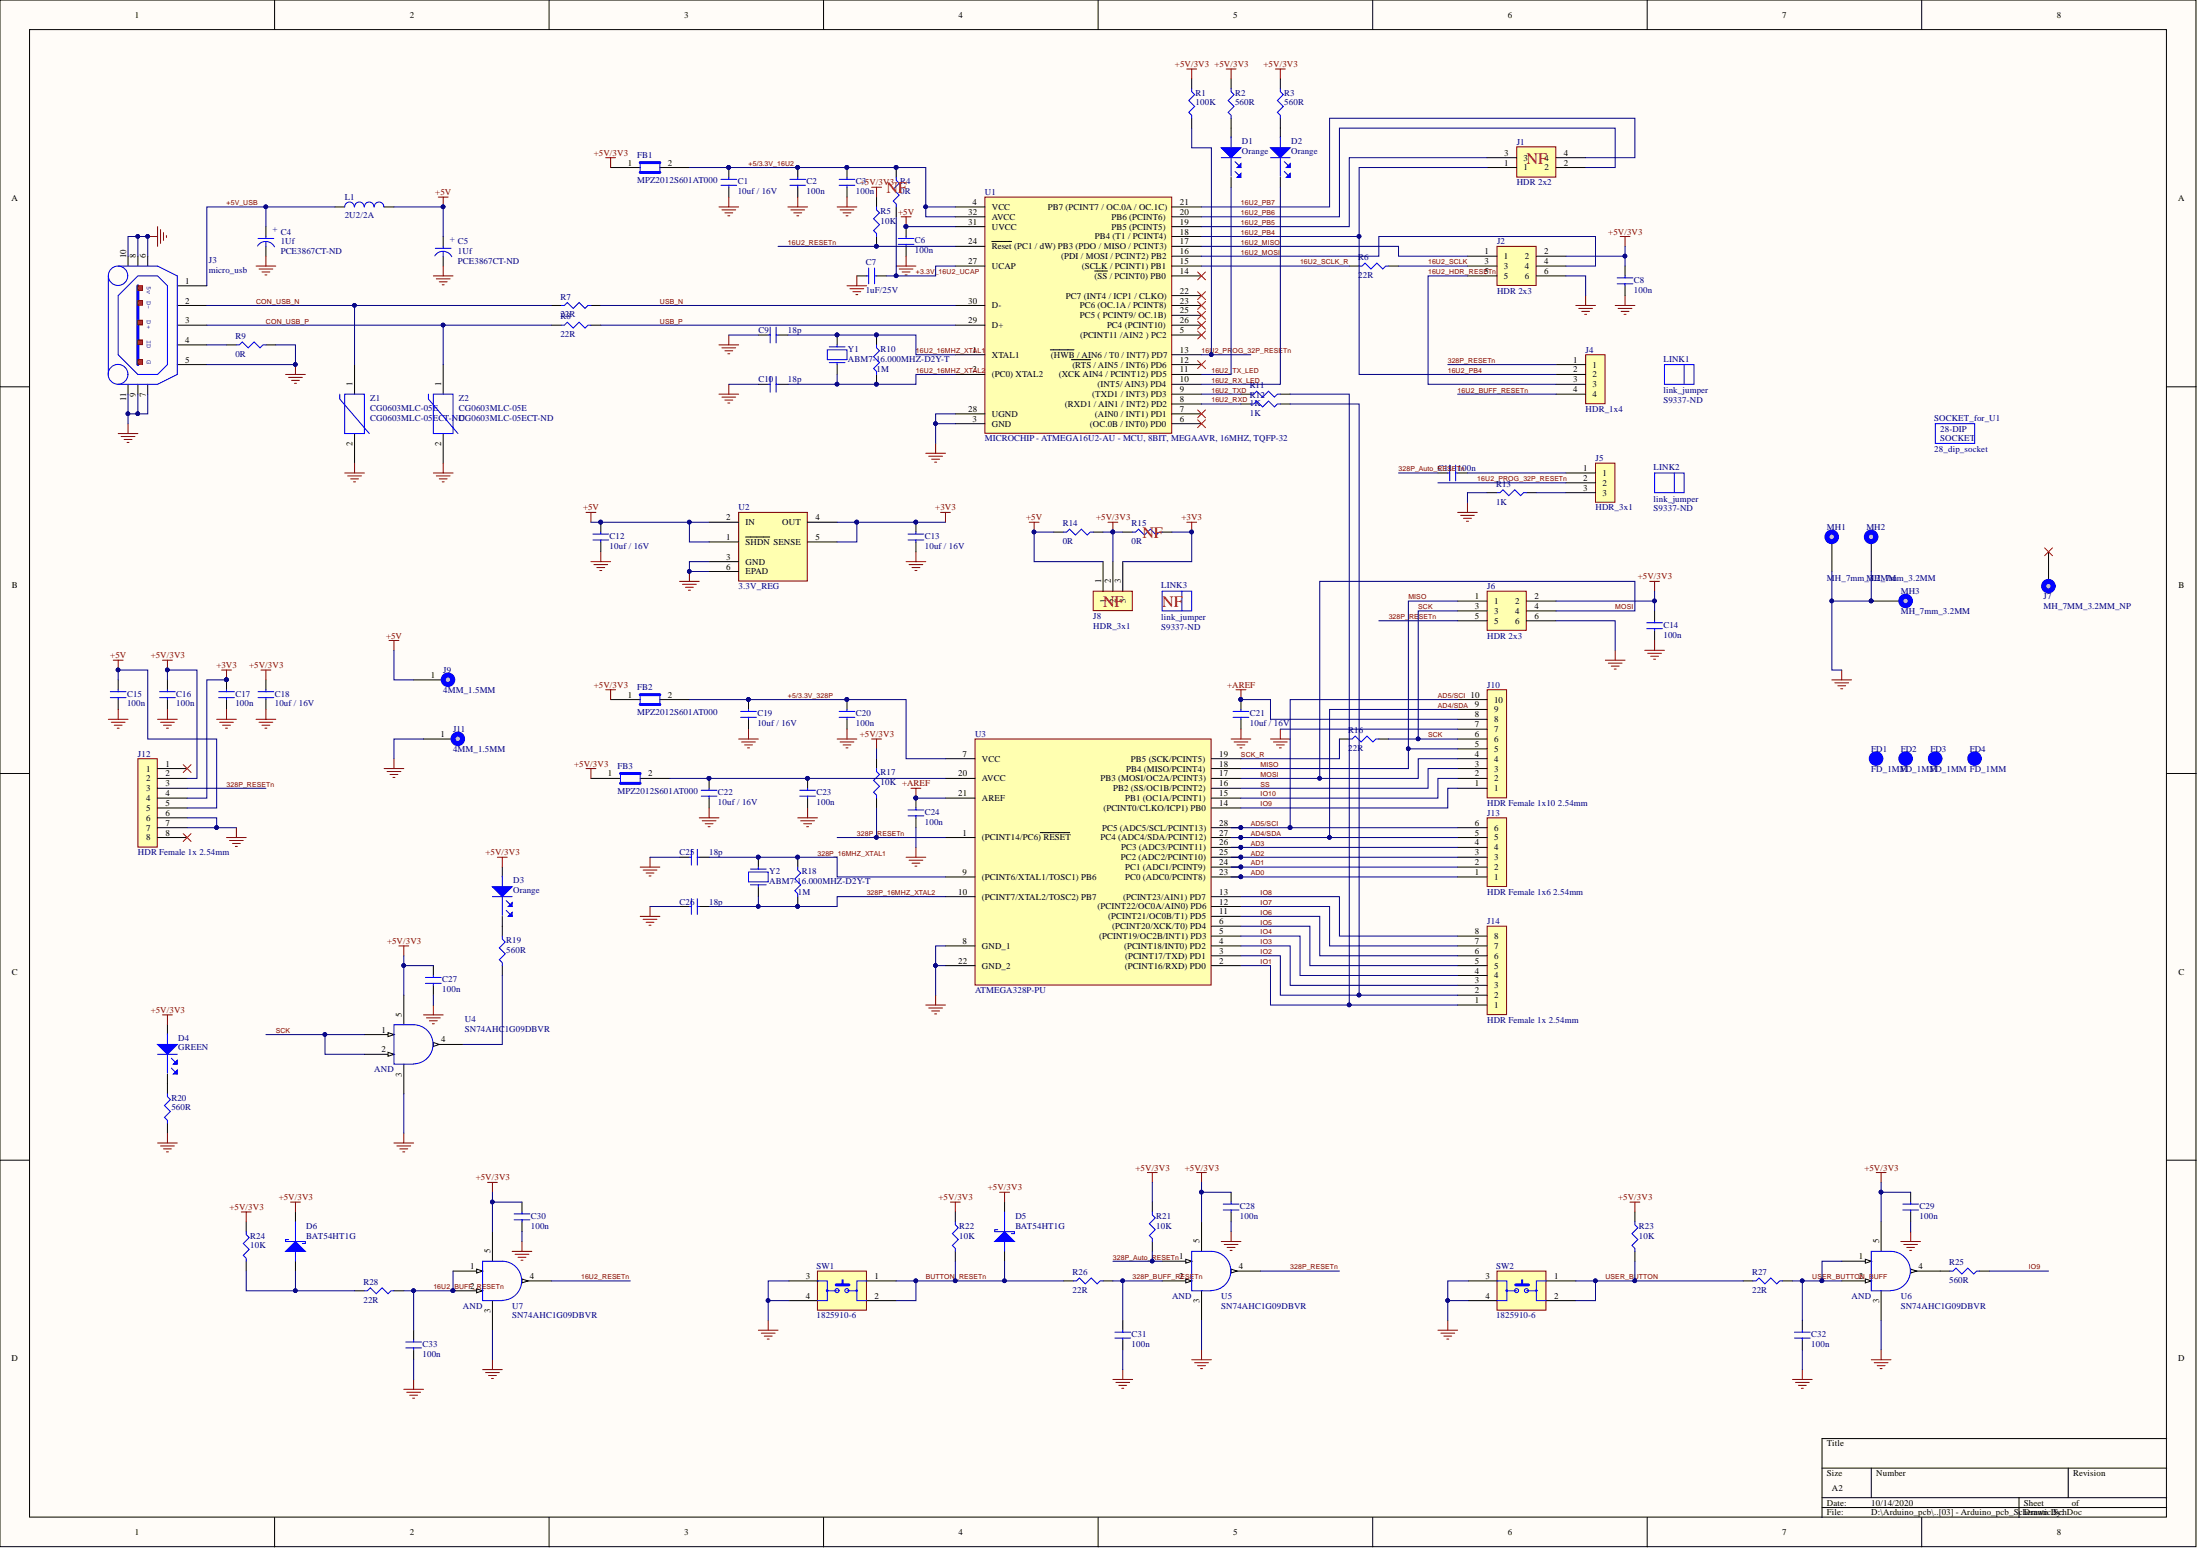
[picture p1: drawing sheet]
# Altium project Arduino_pcb.PrjPcb
NotFitted: NF
4 sheets, 112 parts. Net scope: global (net labels, ports and power ports of the same name join across sheets).
Board file: Arduino_pcb_PCB.PcbDoc
Sheets:
  [01] - COVER PAGE.SchDoc
  [02] - BLOCK DIAGRAM.SchDoc
  [03] - Arduino_pcb_Schematic.SchDoc
  [04] - REVISION HISTORY.SchDoc

## Sheet [01] - COVER PAGE.SchDoc
size A3; DocumentNumber: 1; SheetNumber: 1; SheetTotal: 4

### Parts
(Parts that share a designator on the sheet are numbered #1, #2 ... from top to bottom, then left to right.)
*#1  SDTitleBlock  (value not drawn)  (graphical)

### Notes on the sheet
- Variant:
- RELEASED DD-MMM-YYYY
- Page
- Index
- 1
- COVER PAGE
- 11
- ............................................
- 21
- 31
- 2
- 3
- BLOCK DIAGRAM
- 28PINS SCHEMATIC
- 12
- 13
- 22
- 23
- 32
- 33
- 4
- 5
- REVISION HISTORY
- 14
- 15
- 24
- 25
- 34
- 35
- 6
- 16
- 26
- 36
- 7
- 8
- 17
- 18
- 27
- 28
- 37
- 38
- 9
- 10
- 19
- 20
- 29
- 30
- 39
- 40
- DESIGN NOTE:
  Example text for debug notes.
- DESIGN CONSIDERATIONS
- DESIGN NOTE:
  Example text for informational
  design notes.
- DESIGN NOTE:
  Example text for critical
  design notes.
- http://www.fedevel.com/academy
- Checked by
- DESIGN NOTE:
  Example text for cautionary
  design notes.
- LAYOUT NOTE:
  Example text for critical
  layout guidelines.
- Designed by www.fedevel.com

## Sheet [02] - BLOCK DIAGRAM.SchDoc
size A3; DocumentNumber: 2; SheetNumber: 2; SheetTotal: 4; PageSetup: Record=PageOptions¦CenterHorizontal=True¦CenterVertical=True¦PrintScale=0.52¦XCorrection=1.00¦YCorrection=1.00¦PrintKind=1¦BorderSize=5000000¦LeftOffset=0¦BottomOffset=0¦Orientation=2¦PaperLength=1000¦PaperWidth=1000¦Scale=100¦PaperSource=4¦PrintQuality=600¦MediaType=1¦DitherType=10¦PrintScaleMode=1¦PaperKind=A4¦PaperIndex=9

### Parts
(Parts that share a designator on the sheet are numbered #1, #2 ... from top to bottom, then left to right.)
*#2  SDTitleBlock  (value not drawn)  (graphical)

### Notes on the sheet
- +5V
- (Block Diagram)
- RESET BUTTON
- USER BUTTON
- +5V/3V3
- IO voltage selection
- IO8
- USER LED
- (YELLOW)
- 5V to 3V3
- (Regulator)
- +3V3
- 328P RESET
- HEADER
- (ICSP)
- POWER LED
- (GREEN)
- Programmer mode
- PB4
- 16U2 RESET
- MISO
- SCK
- (MISC)
- 16U2 ISP
- SS
- IO9
- MOSI
- (ICSP1)
- AD5 / SCL
- AD4 / SDA
- ATMEGA328P
- MICROCONTROLLER
- AD3
- AD2
- (Analog inputs)
- PB5
- RESET
- dWire Debug support
- AD1
- AD0
- (Optional)
- PB6
- PB7
- IO7
- 328P AutoReset
- IO6
- IO5
- IO4
- Micro USB
- USB
- ATMEGA16U2
- HWB
- 16U2 DFU
- IO3
- IO2
- (Digital input/output pins)
- Programming mode
- RX
- TX
- IO1
- IO0
- (POWER)
- AVREF
- RX_LED
- RX LED
- http://www.fedevel.com/academy
- Variant:
- TX_LED
- TX LED
- Designed by www.fedevel.com
- Checked by

## Sheet [03] - Arduino_pcb_Schematic.SchDoc
size A2; DocumentNumber: 3; SheetNumber: 3; SheetTotal: 4

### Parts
C1  10uf / 16V  [C0805_145]
C2  100n  [C0805_95]
C3  100n  [C0805_95]
C4  1Uf  Supplier Part Number 1: PCE3867CT-ND  [C_ALIMUNUM_C_Size]
C5  1Uf  Supplier Part Number 1: PCE3867CT-ND  [C_ALIMUNUM_C_Size]
C6  100n  [C0805_95]
C7  1uF/25V  [C0805_145]
C8  100n  [C0805_95]
C9  18p  [C0805_95]
C10  18p  [C0805_95]
C11  100n  [C0805_95]
C12  10uf / 16V  [C0805_145]
C13  10uf / 16V  [C0805_145]
C14  100n  [C0805_95]
C15  100n  [C0805_95]
C16  100n  [C0805_95]
C17  100n  [C0805_95]
C18  10uf / 16V  [C0805_145]
C19  10uf / 16V  [C0805_145]
C20  100n  [C0805_95]
C21  10uf / 16V  [C0805_145]
C22  10uf / 16V  [C0805_145]
C23  100n  [C0805_95]
C24  100n  [C0805_95]
C25  18p  [C0805_95]
C26  18p  [C0805_95]
C27  100n  [C0805_95]
C28  100n  [C0805_95]
C29  100n  [C0805_95]
C30  100n  [C0805_95]
C31  100n  [C0805_95]
C32  100n  [C0805_95]
C33  100n  [C0805_95]
D1  Orange  [LED0603]
D2  Orange  [LED0603]
D3  Orange  [LED0603]
D4  GREEN  [LED0603]
D5  BAT54HT1G  [BAT54HT1G]
D6  BAT54HT1G  [BAT54HT1G]
FB1  MPZ2012S601AT000  [FB0805_85]
FB2  MPZ2012S601AT000  [FB0805_85]
FB3  MPZ2012S601AT000  [FB0805_85]
FD1  FD_1MM  [FD_408120]  (no BOM)
FD2  FD_1MM  [FD_408120]  (no BOM)
FD3  FD_1MM  [FD_408120]  (no BOM)
FD4  FD_1MM  [FD_408120]  (no BOM)
J1  HDR 2x2  [HDR_2x2_2.54mm]
J2  HDR 2x3  [HDR_3x2_2.54mm]
J3  micro_usb  [MICRO_USB]
J4  HDR_1x4  [HDR_Female_1x4_2.54mm]
J5  HDR_3x1  [HDR_Female_1x3_2.54mm]
J6  HDR 2x3  [HDR_3x2_2.54mm]
J7  MH_7MM_3.2MM_NP  [MH_7mm_3.2MM_NP]
J8  HDR_3x1  [HDR_Female_1x3_2.54mm]
J9  4MM_1.5MM  [PAD_WITH_HOLE_4mm_1.5mm]  (no BOM)
J10  HDR Female 1x10 2.54mm  [HDR_Female_1x10_2.54mm]
J11  4MM_1.5MM  [PAD_WITH_HOLE_4mm_1.5mm]  (no BOM)
J12  HDR Female 1x 2.54mm  [HDR_Female_1x8_2.54mm]
J13  HDR Female 1x6 2.54mm  [HDR_Female_1x 6_2.54mm]
J14  HDR Female 1x 2.54mm  [HDR_Female_1x8_2.54mm]
L1  2U2/2A  [C2120_L]
LINK1  link_jumper  Supplier Part Number 1: S9337-ND  (mechanical)
LINK2  link_jumper  Supplier Part Number 1: S9337-ND  (mechanical)
LINK3  link_jumper  Supplier Part Number 1: S9337-ND  (mechanical)
MH1  MH_7mm_3.2MM  [MH_7mm_3.2MM]  (no BOM)
MH2  MH_7mm_3.2MM  [MH_7mm_3.2MM]  (no BOM)
MH3  MH_7mm_3.2MM  [MH_7mm_3.2MM]  (no BOM)
R1  100K  [R0805]
R2  560R  [R0805]
R3  560R  [R0805]
R4  0R  [R0805]
R5  10K  [R0805]
R6  22R  [R0805]
R7  22R  [R0805]
R8  22R  [R0805]
R9  0R  [R0805]
R10  1M  [R0805]
R11  1K  [R0805]
R12  1K  [R0805]
R13  1K  [R0805]
R14  0R  [R0805]
R15  0R  [R0805]
R16  22R  [R0805]
R17  10K  [R0805]
R18  1M  [R0805]
R19  560R  [R0805]
R20  560R  [R0805]
R21  10K  [R0805]
R22  10K  [R0805]
R23  10K  [R0805]
R24  10K  [R0805]
R25  560R  [R0805]
R26  22R  [R0805]
R27  22R  [R0805]
R28  22R  [R0805]
SOCKET_for_U1  28_dip_socket  [DIP_28_Socket]
SW1  1825910-6  [SW_1825910-6]
SW2  1825910-6  [SW_1825910-6]
U1  MICROCHIP - ATMEGA16U2-AU - MCU, 8BIT, MEGAAVR, 16MHZ, TQFP-32  [TQFB32]
U2  3.3V_REG  [DCQR_PDSO_3.3]
U3  ATMEGA328P-PU  [28_DIP_7.62mm]
U4  SN74AHC1G09DBVR  [DBV_SOT_23_5]
U5  SN74AHC1G09DBVR  [DBV_SOT_23_5]
U6  SN74AHC1G09DBVR  [DBV_SOT_23_5]
U7  SN74AHC1G09DBVR  [DBV_SOT_23_5]
Y1  ABM7-16.000MHZ-D2Y-T  [ABM7_BIG]
Y2  ABM7-16.000MHZ-D2Y-T  [ABM7_BIG]
Z1  CG0603MLC-05E  Supplier Part Number 1: CG0603MLC-05ECT-ND  [R0603]
Z2  CG0603MLC-05E  Supplier Part Number 1: CG0603MLC-05ECT-ND  [R0603]

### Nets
+3V3: C13.2 C17.2 J8.3 J12.4 R15.2 U2.4(OUT) U2.5(SENSE)
+5V: C5.1 C6.2 C12.2 C15.2 J8.1 J9.1 J12.5 L1.2 R14.1 U1.31(UVCC) U2.1(~{SHDN}) U2.2(IN)
+5V/3V3: C8.2 C14.2 C16.2 C18.2 C27.2 C28.2 C29.2 C30.2 D3.2(Anode) D4.2(Anode) D5.1(Cathode) D6.1(Cathode) FB1.1 FB2.1 FB3.1 J2.2 J6.2 J8.2 J12.2 R1.2 R2.2 R3.2 R5.1 R14.2 R15.1 R17.2 R21.2 R22.2 R23.2 R24.2 U4.5 U5.5 U6.5 U7.5
+AREF: C21.2 C24.2 J10.8 U3.21(AREF)
GND: C1.1 C2.1 C3.1 C4.2 C5.2 C6.1 C7.1 C8.1 C9.1 C10.1 C12.1 C13.1 C14.1 C15.1 C16.1 C17.1 C18.1 C19.1 C20.1 C21.1 C22.1 C23.1 C24.1 C25.1 C26.1 C27.1 C28.1 C29.1 C30.1 C31.1 C32.1 C33.1 J2.6 J3.5 J3.6 J3.7 J3.8 J3.9 J3.10 J3.11 J6.6 J10.7 J11.1 J12.6 J12.7 MH1.1 MH2.1 MH3.1 R9.2 R13.1 R20.1 SW1.3 SW1.4 SW2.3 SW2.4 U1.3(GND) U1.28(UGND) U2.3(GND) U2.6(EPAD) U3.8(GND_1) U3.22(GND_2) U4.3 U5.3 U6.3 U7.3 Z1.2 Z2.2
16U2_16MHZ_XTAL1: C9.2 R10.2 U1.1(XTAL1) Y1.2
16U2_16MHZ_XTAL2: C10.2 R10.1 U1.2((PC0)_XTAL2) Y1.1
16U2_BUFF_RESETn: C33.2 J4.4 R28.2 U7.1 U7.2
16U2_HDR_RESETn: J2.5 J4.3
16U2_MISO: J2.1 U1.17(PB3_(PDO_/_MISO_/_PCINT3))
16U2_MOSI: J2.4 U1.16((PDI_/_MOSI_/_PCINT2)_PB2)
16U2_PB4: J1.1 J4.2 U1.18(PB4_(T1_/_PCINT4))
16U2_PB5: J1.3 U1.19(PB5_(PCINT5))
16U2_PB6: J1.2 U1.20(PB6_(PCINT6))
16U2_PB7: J1.4 U1.21(PB7_(PCINT7_/_OC.0A_/_OC.1C))
16U2_PROG_32P_RESETn: J5.2 R1.1 U1.13(~{(HWB}_/_AIN6_/_T0_/_INT7)_PD7)
16U2_RESETn: R5.2 U1.24(~{Reset}_(PC1_/_dW)) U7.4
16U2_RX_LED: D2.1(Cathode) U1.10((INT5/_AIN3)_PD4)
16U2_RXD: R12.1 U1.8((RXD1_/_AIN1_/_INT2)_PD2)
16U2_SCLK: J2.3 R6.2
16U2_SCLK_R: R6.1 U1.15((SCLK_/_PCINT1)_PB1)
16U2_TX_LED: D1.1(Cathode) U1.11((XCK_AIN4_/_PCINT12)_PD5)
16U2_TXD: R11.1 U1.9((TXD1_/_INT3)_PD3)
328P_16MHZ_XTAL1: C25.2 R18.2 U3.9((PCINT6/XTAL1/TOSC1)_PB6) Y2.2
328P_16MHZ_XTAL2: C26.2 R18.1 U3.10((PCINT7/XTAL2/TOSC2)_PB7) Y2.1
328P_Auto_RESETn: C11.1 R21.1 U5.1
328P_BUFF_RESETn: C31.2 R26.2 U5.2
328P_RESETn: J4.1 J6.5 J12.3 R17.1 U3.1((PCINT14/PC6)~{_RESET}) U5.4
+3.3V_16U2_UCAP: C7.2 R4.1 U1.27(UCAP)
+5/3.3V_16U2: C1.2 C2.2 C3.2 FB1.2 R4.2 U1.4(VCC) U1.32(AVCC)
+5/3.3V_328P: C19.2 C20.2 FB2.2 U3.7(VCC)
+5V_USB: C4.1 J3.1 L1.1
AD0: J13.1 U3.23(PC0_(ADC0/PCINT8))
AD1: J13.2 U3.24(PC1_(ADC1/PCINT9))
AD2: J13.3 U3.25(PC2_(ADC2/PCINT10))
AD3: J13.4 U3.26(PC3_(ADC3/PCINT11))
AD4/SDA: J10.9 J13.5 U3.27(PC4_(ADC4/SDA/PCINT12))
AD5/SCI: J10.10 J13.6 U3.28(PC5_(ADC5/SCL/PCINT13))
BUTTON_RESETn: D5.2(Anode) R22.1 R26.1 SW1.1 SW1.2
CON_USB_N: J3.2 R7.1 Z1.1
CON_USB_P: J3.3 R8.1 Z2.1
IO1: J14.1 R11.2 U3.2((PCINT16/RXD)_PD0)
IO2: J14.2 R12.2 U3.3((PCINT17/TXD)_PD1)
IO3: J14.3 U3.4((PCINT18/INT0)_PD2)
IO4: J14.4 U3.5((PCINT19/OC2B/INT1)_PD3)
IO5: J14.5 U3.6((PCINT20/XCK/T0)_PD4)
IO6: J14.6 U3.11((PCINT21/OC0B/T1)_PD5)
IO7: J14.7 U3.12((PCINT22/OC0A/AIN0)_PD6)
IO8: J14.8 U3.13((PCINT23/AIN1)_PD7)
IO9: J10.1 R25.2 U3.14((PCINT0/CLKO/ICP1)_PB0)
IO10: J10.2 U3.15(PB1_(OC1A/PCINT1))
MISO: J6.1 J10.5 U3.18(PB4_(MISO/PCINT4))
MOSI: J6.4 J10.4 U3.17(PB3_(MOSI/OC2A/PCINT3))
SCK: J6.3 J10.6 R16.2 U4.1 U4.2
SCK_R: R16.1 U3.19(PB5_(SCK/PCINT5))
SS: J10.3 U3.16(PB2_(SS/OC1B/PCINT2))
USB_N: R7.2 U1.30(D-)
USB_P: R8.2 U1.29(D+)
USER_BUTTON: R23.1 R27.1 SW2.1 SW2.2
USER_BUTTON_BUFF: C32.2 R27.2 U6.1 U6.2
NetC11_2: C11.2 J5.1
NetC22_2: C22.2 C23.2 FB3.2 U3.20(AVCC)
NetD1_2: D1.2(Anode) R2.1
NetD2_2: D2.2(Anode) R3.1
NetD3_1: D3.1(Cathode) R19.2
NetD4_1: D4.1(Cathode) R20.2
NetD6_2: D6.2(Anode) R24.1 R28.1
NetJ3_4: J3.4 R9.1
NetJ5_3: J5.3 R13.2
NetR19_1: R19.1 U4.4
NetR25_1: R25.1 U6.4

Not connected (* = marked no-connect by the designer): J7 1(_)*; J12 1* 8*; U1 5((PCINT11_/AIN2_)_PC2)* 6((OC.0B_/_INT0)_PD0)* 7((AIN0_/_INT1)_PD1)* 12(~{(RTS}_/_AIN5_/_INT6)_PD6)* 14(~{(SS}_/_PCINT0)_PB0)* 22(PC7_(INT4_/_ICP1_/_CLKO))* 23(PC6_(OC.1A_/_PCINT8))* 25(PC5_(_PCINT9/_OC.1B))* 26(PC4_(PCINT10))*

## Sheet [04] - REVISION HISTORY.SchDoc
size A3; DocumentNumber: 4; SheetNumber: 4; SheetTotal: 4

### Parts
(Parts that share a designator on the sheet are numbered #1, #2 ... from top to bottom, then left to right.)
*#3  SDTitleBlock  (value not drawn)  (graphical)

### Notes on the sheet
- REVISION HISTORY
- http://www.fedevel.com/academy
- Variant:
- Checked by
